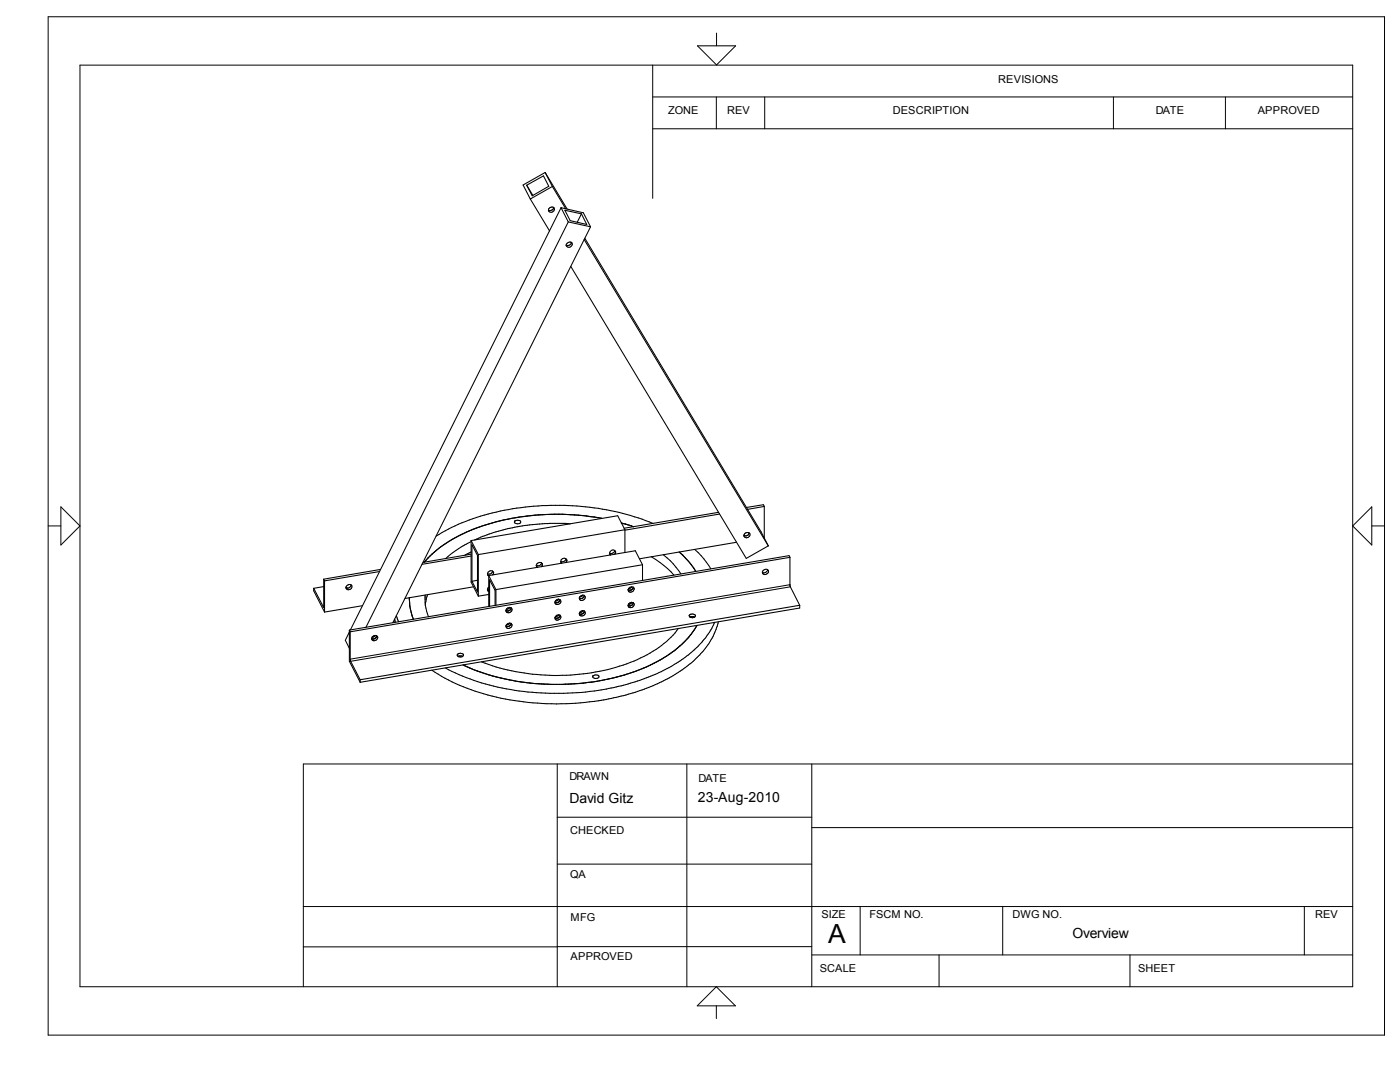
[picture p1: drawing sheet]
<svg xmlns="http://www.w3.org/2000/svg" width="279mm" height="216mm" viewBox="0 0 279 216" stroke-linecap="round" stroke-linejoin="round" font-family="sans-serif">
<g fill="none" stroke="#000" stroke-width=".21">
<path d="M105.1 37l3.4-1.9 1 2.1-3.3 1.9zM105.1 37l1.2 2M105.8 39.7l3.9 6.4M108.8 34.4l-4.4 2.5 1.4 2.8M108.8 34.4l4.4 7.3M108.8 34.4l1.4 2.8M110.2 37.2l2.7 4.5M110.2 37.2l-4.4 2.5M109.6 41.6a.54 .54 0 0 1 .7-.3 .54 .54 0 0 1 .2 .8 .65 .65 0 0 1-1 0zM110.5 41.4v.1a.73 .73 0 0 1-1.1 .4M112 41.4l1.4 2.9M112 41.4l4.4 1.1 1.5 2.8"/>
<path d="M112 41.4l-42.1 84.3M112.7 42l3.3 .7 1.1 2.1-3.3-.8zM113 48.9h.1M113.2 48.5a.52 .52 0 0 1 .7-.2 .52 .52 0 0 1 .2 .8 .61 .61 0 0 1-.6 .3 .61 .61 0 0 1-.5-.5zM113.4 44.3l4.5 1M113.4 44.3l-40.4 80.9M113.9 53.2l35 58.2 4.4-2.5M114 48.4a.76 .76 0 0 1-1 .5M116 42.7l-.8 1.7M116.6 47.8l36.7 61.1M116.7 47.5l35.2 58.6 1.4 2.8M117.9 45.3l-39.5 78.9"/>
<path d="M62.6 117.4l2 3.8M62.6 117.4v.5l2.2 4.2M64.6 115.6v5.5M64.6 115.6l.2 .3M64.6 117.1l-2 .3M64.8 115.9v6.2M69.1 117a.66 .66 0 0 1 1.1-.1 .61 .61 0 0 1-.4 .8 .61 .61 0 0 1-.8-.6zM70.1 116.7a.68 .68 0 0 1-1.1 .6M75.7 114l-10.9 1.9M75.9 113.6l-11.3 2M81.7 119.3l.1 1.6 .7 2.7M84.9 118.7l-.1 .2a9.9 9.9 0 0 0 .7 4.2"/>
<path d="M85.3 118.7l-.4 1.9M89.9 107.9l-2.9 2-2.3 2.3 .7-.9M91.6 106.9l-3.5 2.2-2.3 1.9M92.2 106.6l-2.1 1.1M94 107.9v8.3l1.5 2.8M94 111l-9.8 1.6M94 108.1a20.2 20.2 0 0 0-5.1 3.4M94 110.2l-1.2 .6M94 110.6l-9.6 1.6M94 107.9l1.5 2.8M94.2 108.7l1.1 2.1v7.3l-1.1-2.1zM94.5 117.1l-13.7 2.3"/>
<path d="M95.3 115.8l-1.1 .2M95.5 110.7v8.3M96.4 104.9l-3.9 1.6M97.3 117.6l.1 .3M97.3 117.6l.2 .1M97.4 117.9h.1M97.4 117.9l.1 .1M97.5 118.6l-2 .4M97.5 117.1l-.2 .5M97.5 114.9l1.5 2.7M97.5 114.9v6.1M98.3 114.7l.2-.2v-.4a.62 .62 0 0 0-.9-.1 .62 .62 0 0 0-.1 .9"/>
<path d="M98.3 114a.7 .7 0 0 1-1 .5M98.5 114.2h.1M98.5 114.4h.1M99 117.6v3.2M100.7 103.7a38.2 38.2 0 0 0-8.8 3.1M102.7 104a.6 .6 0 0 0 .6 .5 .6 .6 0 0 0 .6-.5l-.6-.2-.6 .3M102.9 103.3l-2.4 .5-3.7 1M104.3 103.1l-3.1 .5M105.2 103l-.7 .1M107.4 102.7l-1.6 .2M108 113.1l.2-.4a.6 .6 0 0 0-.8-.4 .6 .6 0 0 0-.2 .9M108.1 112.3l-.1 .2a.86 .86 0 0 1-1 .4"/>
<path d="M110.6 102.6l-1.6 .1M110.9 119.8a.57 .57 0 0 1 .5-.2 .57 .57 0 0 1 .5 .4 .66 .66 0 0 1-.4 .6 .66 .66 0 0 1-.7-.2zM111.5 119.5l-.3 .3-.4 .1M111.8 119.6a.7 .7 0 0 1-1.1 .6M112.2 102.6l4.9 .4M112.3 102.6a48 48 0 0 0-8.6 .6M112.9 111.5a.73 .73 0 0 1-1 .5M112.9 112.2a.46 .46 0 0 0 0-.7 .62 .62 0 0 0-.8 .1 .62 .62 0 0 0 0 .8M113.8 104.5l-4.1-.1-5 .5-3.4 .6-2.8 .8-3.8 1.4M113.9 102.7l2.3 .2M115.7 119a.58 .58 0 0 1 .6-.3 .58 .58 0 0 1 .5 .4 .6 .6 0 0 1-.5 .7 .6 .6 0 0 1-.7-.5zM116.4 118.7l-.7 .4"/>
<path d="M116.6 118.8a.66 .66 0 0 1-1 .5M117 103l1.6 .2M117.8 103.1l.8 .1M118.6 103.2l1.5 .2M122.7 110.6l.2-.3a.58 .58 0 0 0-.8-.5 .58 .58 0 0 0-.3 .9M122.7 109.9a.71 .71 0 0 1-1 .5M124 104.4l2.4 .7M124.7 105.7l-1.4-2.8-29.3 5M124.7 105.7v4.5M124.7 105.7l-29.2 5M125.5 117.4a.62 .62 0 0 1 1.1 .1 .62 .62 0 0 1-.6 .6 .62 .62 0 0 1-.7-.5zM126.1 117.1l-.7 .3"/>
<path d="M126.4 117.2l-.1 .2a.68 .68 0 0 1-1 .3M128.2 112.7l-29.2 4.9M128.2 112.7l-1.4-2.8-29.3 5M128.2 112.7v3.1M130 111.1l2.5 1.7 2 2M130.3 104.4a50.2 50.2 0 0 0-20.3-3.6 47 47 0 0 0-21.8 5.5l-1.2 .7M132.4 110.7l2 1.8 1.5 2M135.6 110.2l1.8 1.8 1.5 2M138.6 109.6l1.9 1.9 1.4 2M143.4 102.2l-18.9 3.2M143.6 102.6l-18.9 3.2M147 108.2l-19.4 3.3"/>
<path d="M148.7 106.4l.4-.1 .5 .1a.6 .6 0 0 1-.3 .8 .6 .6 0 0 1-.8-.4zM149.5 106.3a.73 .73 0 0 1-1 .5M152.3 113.9a.6 .6 0 0 1 .6-.3 .6 .6 0 0 1 .5 .4 .66 .66 0 0 1-.5 .6 .66 .66 0 0 1-.7-.2zM152.5 101v6.3M152.5 101l-3.3 .6M152.5 101l-.1-.3-3.4 .6M153.2 113.7l-.4 .5h-.7M157.6 111.2l-.1-.3-87.8 14.8M157.6 111.2v5.7l2 3.9M157.6 111.2l-87.7 14.9M64.6 121.1v.1M69.7 126.1l-.8 1.7 .8 1.6"/>
<path d="M69.7 125.7v6.3l2.2 4.1M69.7 125.7l.2 .4M69.9 126.1v5.6l2 3.9M71.9 135.6v.5M72.3 120.9l-7.5 1.2M74.3 127.1a.62 .62 0 0 1 1.1 .1 .62 .62 0 0 1-.5 .6 .62 .62 0 0 1-.7-.5zM74.9 126.8l-.1 .2-.5 .1M75.2 126.9l-.2 .4a.64 .64 0 0 1-.8 .1M78.8 123.5l.1 .7M79.1 122.9l.4 1.2M91.3 130.6a.82 .82 0 0 1 1.2 .1 .72 .72 0 0 1-1.3 0zM91.4 131h.9"/>
<path d="M91.7 130.9h-.1M92.4 132.7l2.8 1.2M92.8 132.9l2 .8 2.7 1a47.8 47.8 0 0 0 15.3 1.8l3.6-.2M97.3 134.6l6.1 1.4M98.8 120.8v-3l-1.1-2.1v5.3M101.1 121.5a.6 .6 0 0 1 .6-.3 .6 .6 0 0 1 .5 .4 .71 .71 0 0 1-1.1 .6l-.1-.4zM101.1 124.6a.62 .62 0 0 1 .6-.3 .62 .62 0 0 1 .5 .4 .66 .66 0 0 1-.4 .6 .66 .66 0 0 1-.7-.1l-.1-.3zM101.8 124.3l-.8 .4M101.8 121.2l-.4 .3-.4 .1M102 121.3l-.4 .5h-.6M102 124.4l-.4 .5h-.6M104.1 136.1l6.1 .5"/>
<path d="M110.9 123a.58 .58 0 0 1 .5-.3 .58 .58 0 0 1 .5 .4 .6 .6 0 0 1-.5 .6 .6 .6 0 0 1-.7-.5zM111.5 122.7l-.7 .3M111.8 122.8a.66 .66 0 0 1-1.1 .5M115.7 122.1a.57 .57 0 0 1 .6-.3 .57 .57 0 0 1 .5 .5 .6 .6 0 0 1-.5 .6 .6 .6 0 0 1-.7-.5zM116.4 121.8l-.2 .3-.5 .1M116.4 136.3l-4.4 .3M116.6 121.9a.7 .7 0 0 1-1 .6M116.9 136.2l-.5 .1M118.1 136.1l-1.7 .2M118.1 136.1l-.8 .1M118.4 134.8a.81 .81 0 0 1 1.1 .2 .64 .64 0 0 1-.6 .4 .64 .64 0 0 1-.6-.5zM125.5 120.5a.61 .61 0 0 1 .6-.3 .61 .61 0 0 1 .5 .4 .68 .68 0 0 1-.5 .6 .68 .68 0 0 1-.7-.2z"/>
<path d="M125.6 120.5v.1M126.1 120.2l-.2 .2-.5 .2M126.4 120.3l-.4 .5h-.7M129.2 133a43.5 43.5 0 0 1-11.1 3.1M129.4 132.9l2.7-1.4 2.4-1.6 2.8-2.6 1.8-2.5a21 21 0 0 1-10.1 8.3 42.4 42.4 0 0 1-10.9 3M135.4 125.4a21.2 21.2 0 0 1-10.3 7.1 43 43 0 0 1-29-.4M137.6 122.7a.8 .8 0 0 1 1.2 .2 .63 .63 0 0 1-.7 .4 .63 .63 0 0 1-.5-.6zM137.9 123.1h-.2h.3M138.3 123.1h.3h-.8M142.6 124.2a15.6 15.6 0 0 1-4.1 5.5l-1.2 1a32.4 32.4 0 0 1-6.2 3.7l-1.6 .7a50.5 50.5 0 0 1-13.5 3.1 51.5 51.5 0 0 1-25.1-3.9l-2-1M143.3 124.1l-1 2.9-.9 1.5-1.7 2.2-2.6 2.3a35.7 35.7 0 0 1-13.1 5.9 53.7 53.7 0 0 1-18.5 1.3 41.8 41.8 0 0 1-19.3-6.5M159.6 120.8v.5l-87.7 14.8"/>
<path d="M159.6 120.8l-87.7 14.8"/>
</g>
<g fill="none" stroke="#000" stroke-width=".2">
<path d="M9.6 3.3h266.7v203.2h-266.7zM16 13h254v183.9h-254zM130.3 19.3h139.7M130.3 13v26.6M139.2 9.1h7.6l-3.8 3.9zM143 19.3v6.4M143 6.6v2.5M152.6 19.3v6.4M222.2 19.3v6.4M244.6 19.3v6.4M130.3 25.7h139.7M9.6 104.9h2.5"/>
<path d="M12.1 101.1l3.9 3.8-3.9 3.9zM157.6 116.7l-87.7 14.8M157.7 117.1l-87.7 14.9M273.8 101.1v7.7l-3.8-3.9zM273.8 104.9h2.5M64.5 121.1h.1M111.2 152.4v44.5M137.1 152.4v44.5M162 152.4v44.5M270 152.4h-209.5v44.5M111.2 172.4h50.8M111.2 163.1h50.8"/>
<path d="M162 165.1h108M60.5 188.9h50.7M60.5 180.9h209.5M111.2 188.9h50.8M143 196.9l3.8 3.8h-7.7zM162 190.5h108M171.7 180.9v9.6M187.4 190.5v6.4M200.1 180.9v9.6M225.5 190.5v6.4M260.3 180.9v9.6M143 200.7v2.5"/>
</g>
<text font-size="5.3" x="165.3" y="188.3">A</text>
<g font-size="2.8">
<text x="113.7" y="160.2">David Gitz</text>
<text x="139.3" y="160.1">23-Aug-2010</text>
<text x="214" y="187.2">Overview</text>
</g>
<g font-size="2.2">
<text x="199.2" y="16.6">REVISIONS</text>
<text x="133.3" y="22.8">ZONE</text>
<text x="145.1" y="22.8">REV</text>
<text x="178.2" y="22.8">DESCRIPTION</text>
<text x="230.7" y="22.8">DATE</text>
<text x="251" y="22.8">APPROVED</text>
<text x="113.7" y="155.7">DRAWN</text>
<text x="139.4" y="156">DATE</text>
<text x="113.8" y="166.3">CHECKED</text>
<text x="113.8" y="175.2">QA</text>
<text x="113.9" y="183.7">MFG</text>
<text x="164" y="183.2">SIZE</text>
<text x="173.5" y="183.2">FSCM NO.</text>
<text x="202.1" y="183.2">DWG NO.</text>
<text x="262.5" y="183.2">REV</text>
<text x="113.9" y="191.6">APPROVED</text>
<text x="163.6" y="193.9">SCALE</text>
<text x="227.1" y="193.9">SHEET</text>
</g>
</svg>
